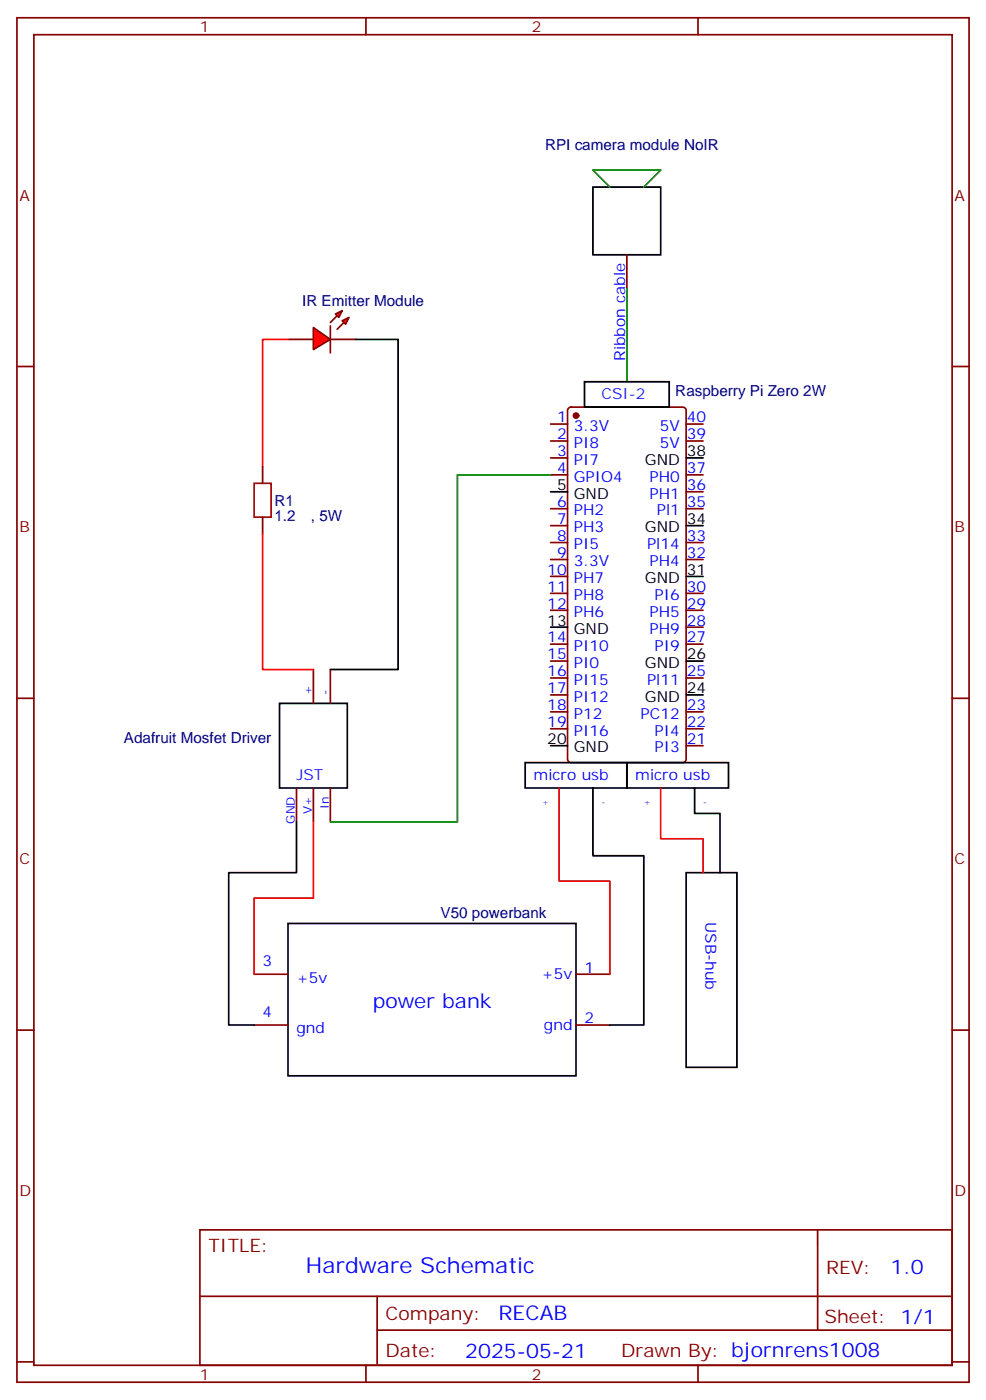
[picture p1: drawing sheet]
<svg xmlns="http://www.w3.org/2000/svg" width="205mm" height="292mm" viewBox="0 0 205 292" stroke-linecap="round" stroke-linejoin="round" font-family="sans-serif">
<g fill="none" stroke="#870000" stroke-width=".35">
<path d="M114.7 88.4h3.5M114.7 91.9h3.5M114.7 95.4h3.5M114.7 99h3.5M118.4 85l.5-.2h23.3a.71 .71 0 0 1 .7 .7v72.7a.76 .76 0 0 1-.7 .7h-23.3a.76 .76 0 0 1-.7-.7v-72.7zM142.9 88.4h3.5M142.9 91.9h3.5M142.9 99h3.5M114.7 106h3.5M114.7 109.5h3.5M114.7 113.1h3.5M114.7 116.6h3.5"/>
<path d="M142.9 106h3.5M142.9 113.1h3.5M142.9 116.6h3.5M142.9 102.5h3.5M114.7 120.1h3.5M114.7 123.6h3.5M114.7 127.2h3.5M114.7 134.2h3.5M114.7 137.8h3.5M142.9 123.6h3.5M142.9 127.2h3.5M142.9 134.2h3.5"/>
<path d="M142.9 130.7h3.5M114.7 141.3h3.5M114.7 144.8h3.5M114.7 148.3h3.5M114.7 151.9h3.5M142.9 141.3h3.5M142.9 148.3h3.5M142.9 151.9h3.5M142.9 155.4h3.5M119.9 203h7.1M119.9 213.6h7.1"/>
</g>
<circle cx="119.9" cy="86.6" r=".53" fill="#870000" stroke="#870000" stroke-width=".35"/>
<path d="M142.9 95.4h3.5M114.7 102.5h3.5M142.9 109.5h3.5M114.7 130.7h3.5M142.9 137.8h3.5M142.9 120.1h3.5M109.4 158.9h21.1v5.3h-21.1zM114.7 155.4h3.5M142.9 144.8h3.5M60 192.4h59.9v31.8h-59.9z" fill="none" stroke="#000" stroke-width=".35"/>
<path d="M52.9 203h7.1M52.9 213.6h7.1" fill="none" stroke="#900" stroke-width=".35"/>
<g fill="#f00" stroke="#870000" stroke-width=".35">
<path d="M65.3 68.3l3.5 2.4-3.5 2.1z"/>
<path d="M68.8 67.9v5.7z"/>
</g>
<g fill="#870000" stroke="#870000" stroke-width=".35">
<path d="M68.8 67.2l1.4-1.4z"/>
<path d="M70.2 68.6l1.4-1.4z"/>
</g>
<g fill="#f00" stroke="#870000" stroke-width=".35">
<path d="M69.8 65.4l1.5-.7-.7 1.4z"/>
<path d="M71.3 66.9l1.4-.8-.7 1.5z"/>
</g>
<g fill="none" stroke="#870000" stroke-width=".35">
<path d="M3.5 3.7h198.3v284.3h-198.3zM7.1 7.2h191.2v277.3h-191.2zM76.2 3.7v3.5M145.3 3.7v3.5M130.5 53.1v7M3.5 76.4h3.6M60 70.7h5.3M68.8 70.7h5.3M198.3 76.4h3.5M54.7 97.2v3.5M54.7 107.8v3.5M65.3 139.5v7.1"/>
<path d="M68.8 139.5v7.1M3.5 145.5h3.6M198.3 145.5h3.5M61.7 164.2v7.1M65.3 164.2v7.1M68.8 164.2v7.1M3.5 214.7h3.6M198.3 214.7h3.5M41.6 256.3h156.7v28.2h-156.7zM170.3 256.3v20.9M41.7 270.1h156.4M78.5 277.2h119.6"/>
<path d="M78.5 270.1v14.2M3.5 283.8h3.6M76.2 284.5v3.5M145.3 284.5v3.5M198.3 283.8h3.5"/>
</g>
<path d="M123.5 39h14.1v14.1h-14.1zM74.1 70.7h8.8v68.8h-14.1M121.7 79.6h17.6v5.2h-17.6zM58.2 146.6h14.1v17.6h-14.1zM130.5 158.9h21.2v5.3h-21.2zM61.7 171.3v10.6h-14.1v31.7h5.3M123.5 164.2v14.1h10.6v35.3h-7.1M144.6 164.2v5.3h5.3v12.4M142.9 181.9h10.6v40.5h-10.6z" fill="none" stroke="#000" stroke-width=".35"/>
<path d="M60 70.7h-5.3v26.5M54.7 111.3v28.2h10.6M65.3 171.3v15.8h-12.4v15.9M116.4 164.2v19.4h10.6v19.4M137.6 164.2v10.6h8.8v7.1" fill="none" stroke="#f00" stroke-width=".35"/>
<path d="M52.9 100.7h3.5v7.1h-3.5z" fill="none" stroke="#a10000" stroke-width=".35"/>
<path d="M127 39l-3.5-3.5h14.1l-3.5 3.5M130.5 60.1v19.5M114.7 99h-19.5v72.3h-26.4" fill="none" stroke="#008700" stroke-width=".35"/>
<text font-size="4.6" fill="#00f" x="63.7" y="265.3">Hardware Schematic</text>
<g font-size="4.2" fill="#00f">
<text x="77.6" y="210.1">power bank</text>
<text x="185.4" y="265.6">1.0</text>
<text x="103.8" y="275.1">RECAB</text>
<text x="96.9" y="282.9">2025-05-21</text>
</g>
<g font-size="3.9" fill="#800">
<text x="43.4" y="260.9">TITLE:</text>
<text x="172" y="265.6">REV:</text>
<text x="80.3" y="275.1">Company:</text>
<text x="171.7" y="275.7">Sheet: 1/1</text>
<text x="80.3" y="282.8">Date:</text>
<text x="129.3" y="282.8">Drawn By: bjornrens1008</text>
</g>
<g font-size="3.2" fill="#800">
<text x="41.6" y="6.7">1</text>
<text x="110.8" y="6.7">2</text>
<text x="4.1" y="41.8">A</text>
<text x="198.8" y="41.8">A</text>
<text x="4.1" y="110.9">B</text>
<text x="198.8" y="110.9">B</text>
<text x="4.1" y="180.1">C</text>
<text x="198.8" y="180.1">C</text>
<text x="4.1" y="249.2">D</text>
<text x="198.8" y="249.2">D</text>
<text x="41.6" y="287.5">1</text>
<text x="110.8" y="287.5">2</text>
</g>
<g font-size="3.2" fill="#000080">
<text x="113.5" y="31.3">RPI camera module NoIR</text>
<text x="62.9" y="63.7">IR Emitter Module</text>
<text x="140.6" y="82.4">Raspberry Pi Zero 2W</text>
<text x="57.1" y="105.4">R1</text>
<text x="57.1" y="108.6">1.2</text>
<text x="64.7" y="108.6">, 5W</text>
<text x="25.8" y="154.8">Adafruit Mosfet Driver</text>
<text x="91.7" y="191.4">V50 powerbank</text>
</g>
<g font-size="3.2" fill="#00f">
<text x="130.2" y="75.2" transform="rotate(-90 130.2 75.2)">Ribbon cable</text>
<text x="116" y="88">1</text>
<text x="119.5" y="89.8">3.3V</text>
<text x="137.4" y="89.8">5V</text>
<text x="143.1" y="88">40</text>
<text x="116" y="91.5">2</text>
<text x="116" y="95.1">3</text>
<text x="119.5" y="93.3">PI8</text>
<text x="137.4" y="93.3">5V</text>
<text x="143.1" y="91.5">39</text>
<text x="116" y="98.6">4</text>
<text x="119.5" y="96.8">PI7</text>
<text x="119.5" y="100.4">GPIO4</text>
<text x="135.3" y="100.4">PH0</text>
<text x="143.1" y="98.6">37</text>
<text x="116" y="105.7">6</text>
<text x="119.5" y="107.4">PH2</text>
<text x="135.3" y="103.9">PH1</text>
<text x="136.8" y="107.4">Pl1</text>
<text x="143.1" y="105.7">35</text>
<text x="143.1" y="102.1">36</text>
<text x="116" y="109.2">7</text>
<text x="116" y="112.7">8</text>
<text x="119.5" y="110.9">PH3</text>
<text x="143.1" y="112.7">33</text>
<text x="114" y="119.8">10</text>
<text x="116" y="116.2">9</text>
<text x="119.5" y="114.5">PI5</text>
<text x="119.5" y="118">3.3V</text>
<text x="134.8" y="114.5">Pl14</text>
<text x="135.3" y="118">PH4</text>
<text x="143.1" y="116.2">32</text>
<text x="114" y="123.3">11</text>
<text x="119.5" y="121.5">PH7</text>
<text x="119.5" y="125.1">PH8</text>
<text x="136.3" y="125.1">PI6</text>
<text x="143.1" y="123.3">30</text>
<text x="114" y="126.8">12</text>
<text x="119.5" y="128.6">PH6</text>
<text x="135.3" y="128.6">PH5</text>
<text x="143.1" y="130.4">28</text>
<text x="143.1" y="126.8">29</text>
<text x="114" y="133.9">14</text>
<text x="114" y="137.4">15</text>
<text x="119.5" y="135.6">PI10</text>
<text x="135.3" y="132.1">PH9</text>
<text x="136.3" y="135.6">PI9</text>
<text x="143.1" y="133.9">27</text>
<text x="114" y="140.9">16</text>
<text x="119.5" y="139.2">PI0</text>
<text x="119.5" y="142.7">PI15</text>
<text x="134.8" y="142.7">Pl11</text>
<text x="143.1" y="140.9">25</text>
<text x="114" y="144.5">17</text>
<text x="114" y="148">18</text>
<text x="119.5" y="146.2">PI12</text>
<text x="119.5" y="149.8">P12</text>
<text x="133.4" y="149.8">PC12</text>
<text x="143.1" y="148">23</text>
<text x="114" y="151.5">19</text>
<text x="119.5" y="153.3">PI16</text>
<text x="136.3" y="153.3">PI4</text>
<text x="143.1" y="155">21</text>
<text x="143.1" y="151.5">22</text>
<text x="136.3" y="156.8">PI3</text>
<text x="111.1" y="162.5">micro usb</text>
<text x="132.3" y="162.5">micro usb</text>
<text x="146.9" y="192.2" transform="rotate(90 146.9 192.2)">USB-hub</text>
<text x="54.7" y="201.3">3</text>
<text x="121.7" y="202.7">1</text>
<text x="61.7" y="204.8">+5v</text>
<text x="112.7" y="204.1">+5v</text>
<text x="54.7" y="211.8">4</text>
<text x="61.7" y="215.4">gnd</text>
<text x="113.3" y="214.7">gnd</text>
<text x="121.7" y="213.3">2</text>
</g>
<g font-size="3.2" fill="#30f">
<text x="125.2" y="83.1">CSI-2</text>
<text x="61.7" y="162.5">JST</text>
</g>
<g font-size="3.2">
<text x="143.1" y="95.1">38</text>
<text x="134.3" y="96.8">GND</text>
<text x="116" y="102.1">5</text>
<text x="119.5" y="103.9">GND</text>
<text x="134.3" y="110.9">GND</text>
<text x="143.1" y="109.2">34</text>
<text x="143.1" y="119.8">31</text>
<text x="134.3" y="121.5">GND</text>
<text x="114" y="130.4">13</text>
<text x="119.5" y="132.1">GND</text>
<text x="143.1" y="137.4">26</text>
<text x="134.3" y="139.2">GND</text>
<text x="134.3" y="146.2">GND</text>
<text x="143.1" y="144.5">24</text>
<text x="114" y="155">20</text>
<text x="119.5" y="156.8">GND</text>
</g>
<g font-size="2.5" fill="#00f">
<text x="64.9" y="144.8" transform="rotate(-90 64.9 144.8)">+</text>
<text x="68.4" y="144.8" transform="rotate(-90 68.4 144.8)">-</text>
<text x="61.4" y="171.6" transform="rotate(-90 61.4 171.6)">GND</text>
<text x="64.9" y="169.7" transform="rotate(-90 64.9 169.7)">V+</text>
<text x="68.4" y="168.6" transform="rotate(-90 68.4 168.6)">In</text>
</g>
<g font-size="1.8" fill="#30f">
<text x="112.9" y="167.7">+</text>
<text x="125.2" y="167.7">-</text>
<text x="134.1" y="167.7">+</text>
<text x="146.4" y="167.7">-</text>
</g>
</svg>
